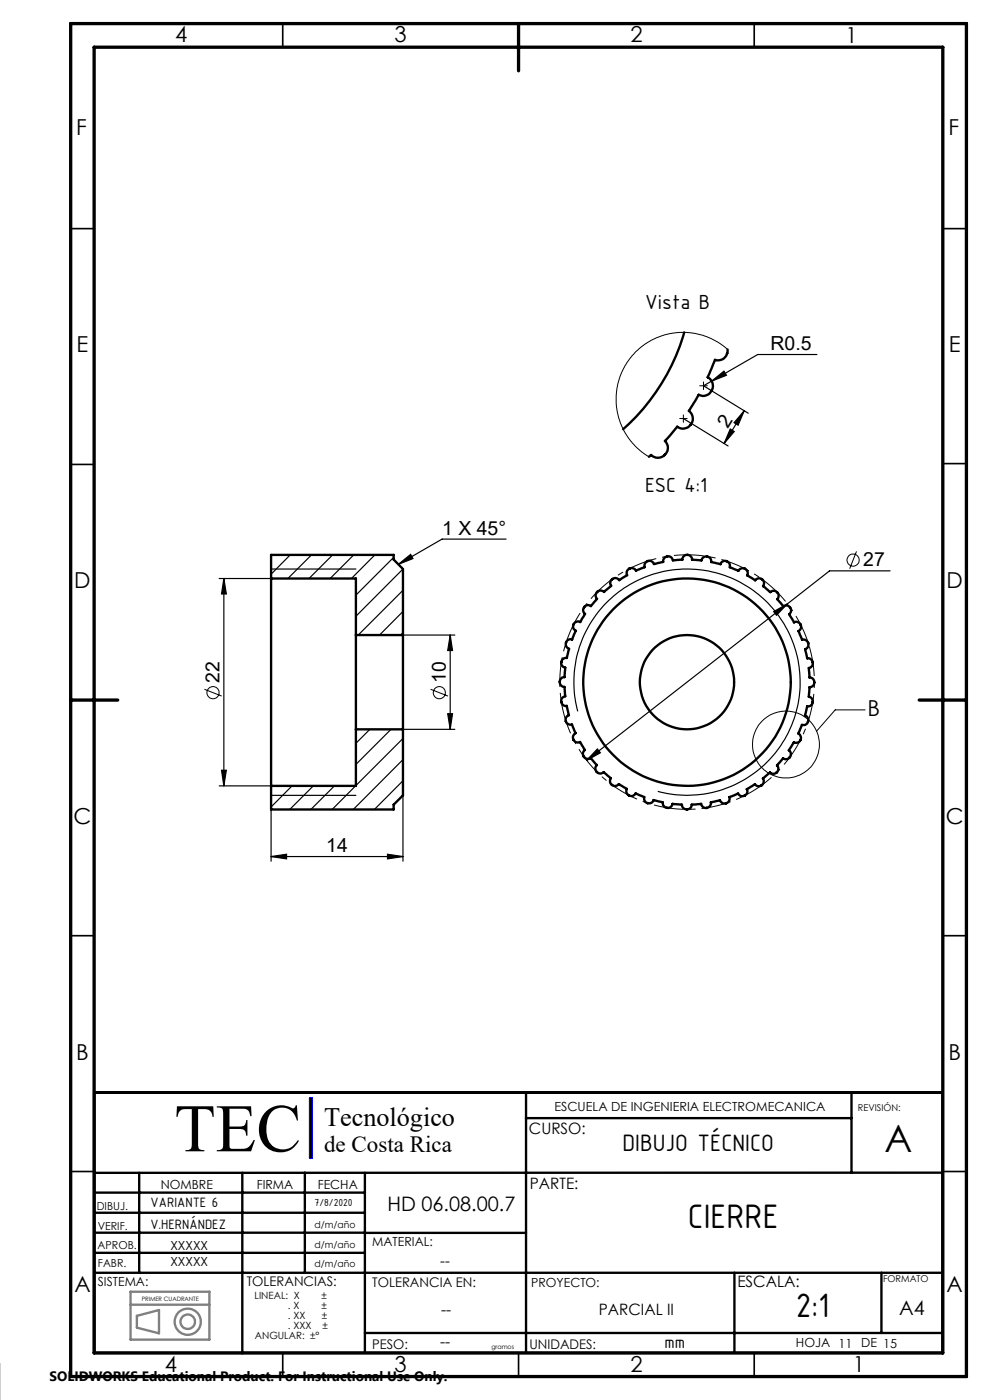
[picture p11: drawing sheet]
<svg xmlns="http://www.w3.org/2000/svg" width="210mm" height="297mm" viewBox="0 0 210 297" stroke-linecap="round" stroke-linejoin="round" font-family="sans-serif">
<g fill="none" stroke="#808080" stroke-width=".5">
<path d="M27.7 276.8h16.7M27.7 274h16.7v10.2h-16.7zM29 279.1l4.7-1.2v5l-4.7-1.2z"/>
<circle cx="39.8" cy="280.4" r="1.53"/>
<circle cx="39.8" cy="280.4" r="2.78"/>
</g>
<g fill="none" stroke="#000" stroke-width=".35">
<path d="M60 5v5M160 5v5M15 48.5h5M200 48.5h5M15 98.5h5M200 98.4h5M15 198.5h5M200 198.5h5M15 248.5h5M200 248.5h5M60 287v5M110 287v5"/>
<path d="M160 287v5"/>
</g>
<g fill="none" stroke="#000" stroke-width=".5">
<path d="M145.1 70.5a43.7 43.7 0 0 1-12.9 20.5M154.3 74.2l-.1 .7a1.95 1.95 0 0 1-2.5 1.4l-1.6 3.7a2.08 2.08 0 0 1 .9 2.8 2.08 2.08 0 0 1-2.8 .9l-2.1 3.5a2.08 2.08 0 0 1 .4 2.9 2.08 2.08 0 0 1-2.8 .4l-2.7 3.1a2.08 2.08 0 0 1 0 2.9 2.08 2.08 0 0 1-2.9 0l-.4 .4M57.5 122.7v44M57.5 122.7h18v12M57.5 122.7v-5h26v1l2 2v14M75.5 134.7v20M75.5 134.7h10M85.5 134.7v20M126.7 125.6a1.02 1.02 0 0 1 1.4 0l1.5-1.3a1.04 1.04 0 0 1 .3-1.4 1.04 1.04 0 0 1 1.4 .2l1.7-1.1a1.05 1.05 0 0 1 .5-1.3 1.05 1.05 0 0 1 1.4 .4l1.8-.8a1.04 1.04 0 0 1 .7-1.3 1.04 1.04 0 0 1 1.3 .7l2-.5a1.04 1.04 0 0 1 .9-1.2 1.04 1.04 0 0 1 1.1 .9l2-.2a1.02 1.02 0 0 1 1.1-1 1.02 1.02 0 0 1 1 1l2 .2a1.04 1.04 0 0 1 1.2-.8 1.04 1.04 0 0 1 .8 1.1l2 .5a1.04 1.04 0 0 1 1.3-.6 1.04 1.04 0 0 1 .7 1.2l1.8 .8a1.03 1.03 0 0 1 1.4-.4 1.03 1.03 0 0 1 .5 1.4l1.7 1a1.03 1.03 0 0 1 1.4-.2 1.03 1.03 0 0 1 .3 1.5l1.5 1.2a1.04 1.04 0 0 1 1.5 .1 1.04 1.04 0 0 1 0 1.4l1.3 1.5a1.05 1.05 0 0 1 1.4 .3 1.05 1.05 0 0 1-.2 1.4l1 1.7a1.03 1.03 0 0 1 1.4 .5 1.03 1.03 0 0 1-.4 1.4l.7 1.8a1.04 1.04 0 0 1 1.3 .7 1.04 1.04 0 0 1-.6 1.3l.4 2a1.04 1.04 0 0 1 1.2 .8 1.04 1.04 0 0 1-.8 1.2l.1 2a1.04 1.04 0 0 1 1 1.1 1.04 1.04 0 0 1-1 1l-.1 2a1.06 1.06 0 0 1 .8 1.2 1.06 1.06 0 0 1-1.2 .9l-.5 1.9a1.04 1.04 0 0 1 .7 1.3 1.04 1.04 0 0 1-1.3 .7l-.8 1.8a1.05 1.05 0 0 1 .5 1.4 1.05 1.05 0 0 1-1.4 .5l-1.1 1.7a1.04 1.04 0 0 1 .3 1.4 1.04 1.04 0 0 1-1.5 .3l-1.3 1.5a1.05 1.05 0 0 1 0 1.4 1.05 1.05 0 0 1-1.5 .1l-1.5 1.2a1.05 1.05 0 0 1-.2 1.5 1.05 1.05 0 0 1-1.5-.2l-1.7 1a1.03 1.03 0 0 1-.5 1.4 1.03 1.03 0 0 1-1.3-.5l-1.9 .8a1.04 1.04 0 0 1-.7 1.3 1.04 1.04 0 0 1-1.3-.6l-1.9 .4a1.04 1.04 0 0 1-.9 1.2 1.04 1.04 0 0 1-1.2-.9l-2 .2a1.04 1.04 0 0 1-1 1 1.04 1.04 0 0 1-1.1-1l-1.9-.2a1.05 1.05 0 0 1-1.2 .9 1.05 1.05 0 0 1-.9-1.2l-2-.5a1.04 1.04 0 0 1-1.3 .7 1.04 1.04 0 0 1-.6-1.3l-1.9-.8a1.05 1.05 0 0 1-1.4 .5 1.05 1.05 0 0 1-.4-1.4l-1.7-1.1a1.05 1.05 0 0 1-1.5 .2 1.05 1.05 0 0 1-.2-1.4l-1.5-1.3a1.04 1.04 0 0 1-1.5 0 1.04 1.04 0 0 1 0-1.5l-1.3-1.5a1.05 1.05 0 0 1-1.5-.2 1.05 1.05 0 0 1 .3-1.5l-1.1-1.7a1.05 1.05 0 0 1-1.3-.5 1.05 1.05 0 0 1 .4-1.4l-.8-1.8a1.04 1.04 0 0 1-1.3-.7 1.04 1.04 0 0 1 .7-1.3l-.5-1.9a1.04 1.04 0 0 1-1.1-.9 1.04 1.04 0 0 1 .8-1.2l-.2-2a1.04 1.04 0 0 1-1-1 1.04 1.04 0 0 1 1.1-1.1l.1-2a1.04 1.04 0 0 1-.8-1.1 1.04 1.04 0 0 1 1.1-.9l.5-1.9a1.04 1.04 0 0 1-.6-1.4 1.04 1.04 0 0 1 1.3-.6l.7-1.9a1.03 1.03 0 0 1-.4-1.4 1.03 1.03 0 0 1 1.4-.4l1-1.8a1.03 1.03 0 0 1-.2-1.4 1.03 1.03 0 0 1 1.4-.2l1.3-1.5a1.07 1.07 0 0 1 .1-1.5zM75.5 154.7h10M75.5 154.7v12h-18M85.5 154.7v14l-2 2v1h-26v-5"/>
<path d="M20 231.8h180v55.2h-180zM111.5 237.2h69.1M111.6 231.8v55.2M180.6 231.8v17M20 257.3h57.4M20 253h57.4M29.5 248.8v21.2M51.4 248.8v38.3M64.7 248.8v21.2M77.4 248.8v38.2M200 248.8h-180M20 261.5h57.4"/>
<path d="M20 265.8h57.4M20 270h180M77.4 261.5h34.2M155.8 270v17M187 270v12.8M77.4 282.8h122.6"/>
<circle cx="145.7" cy="144.7" r="10"/>
<circle cx="145.7" cy="144.7" r="22"/>
</g>
<path d="M15 5h190v287h-190zM20 10h180v277h-180zM110 5v10M15 148.5h10M195 148.5h10" fill="none" stroke="#000" stroke-width=".7"/>
<path d="M65.8 233v12.6" fill="none" stroke="#00f" stroke-width=".21"/>
<path d="M65.8 233h.3v12.6h-.3z" fill="none" stroke="#00f" stroke-width=".5"/>
<path d="M66 233v12.6" fill="none" stroke="#000" stroke-width=".39"/>
<g fill="none" stroke="#000" stroke-width=".21">
<path d="M154.3 74.2l-1.9-1.5-1.7-.9-1.5-.6-2.7-.6h-2.9l-2.8 .5-2.8 1.1-2.4 1.8-2.1 2.2-1.5 2.6-1 2.8-.3 2.3v1.8l.2 1.6 .8 2.6 1.5 2.8 2.1 2.4 2.4 1.8M144.2 88.8h1.6M145 88v1.6M148.4 81.8h1.6M149.2 81v1.7M181.7 117l-1.5 3.6M43.4 146.2l3.6 1.5M91.3 146.2l3.7 1.5M183.5 150.6h-6.3l-4 4.5"/>
<circle cx="181" cy="118.8" r="1.29"/>
<circle cx="45.2" cy="146.9" r="1.29"/>
<circle cx="93.2" cy="146.9" r="1.28"/>
<circle cx="166.7" cy="157.9" r="7.1"/>
</g>
<path d="M171.6 136.8a27 27 0 0 0-45.3-10.9 27 27 0 0 0 12.4 44.9 27 27 0 0 0 33.3-32.6l-.4-1.4" fill="none" stroke="#000" stroke-width=".21" stroke-dasharray="6.3 1.3 1.3 1.3" stroke-dashoffset="-.4" stroke-linecap="butt"/>
<g fill="none" stroke="#000" stroke-width=".25">
<path d="M173.3 75.2h-12.6l-9.7 5.7M145 88.8l9.4 5.8M151 80.9l2.6-2.2 .5 .9zM151 80.9l-1.8 .9 9.5 5.9M154.9 91l.9 .5-2.2 2.6zM157.9 87.1l-1.3 3.1-.9-.5zM157.9 87.1l-4.3 7M61.6 117.7l-4.1 4.1M66.1 117.7l-5 5M70.6 117.7l-5.1 5M75 117.7l-5 5M79.5 117.7l-5 5"/>
<path d="M83.5 118.2l-8 8.1M84.5 119.7l2.6-2.1 .5 .9zM107.4 114.4h-13.6l-9.3 5.3M46.5 122.7h11M47.5 122.7v44M47.5 122.7l.5 3.3h-1zM57.5 120.7h18M85.5 120.7l-10 10M85.5 125.2l-9.5 9.5M85.5 129.7l-5 5M85.5 134.2l-.5 .5M95.5 134.7v20"/>
<path d="M95.5 134.7l.5 3.3h-1zM96.5 134.7h-11v48M164.1 129.7l2.9-1.6-2.3 2.4zM167 128.1l-42.6 33.2M188.8 121.1h-12.8l-9 7M78.5 154.7l-3 3M82.9 154.7l-7.4 7.5M85.5 154.7h11M85.5 156.7l-10 9.9M95 151.4h1l-.5 3.3zM122.6 150.9a24 24 0 0 1 21-30.1 24 24 0 0 1 26 26 24 24 0 0 1-30.1 21.1M126.7 158.9l.7 .8-3 1.6z"/>
<path d="M46.5 166.7h11v16M47 163.4h1l-.5 3.3zM57.5 168.7h18M61.9 166.7l-4.4 4.5M66.5 166.7l-5 5M70.9 166.7l-5 5M75.4 166.7l-5 5M85.5 161.1l-10.6 10.6M85.5 165.6l-6.1 6.1M57.5 181.7l3.3-.5v1zM57.5 181.7h28M82.2 181.2l3.3 .5-3.3 .5z"/>
</g>
<g fill="#000">
<path d="M151 80.9l2.6-2.2 .5 .9z"/>
<path d="M157.9 87.1l-1.3 3.1-.9-.5zM154.9 91l.9 .5-2.2 2.6z"/>
<path d="M84.5 119.7l2.6-2.1 .5 .9zM57.5 181.7l3.3-.5v1zM82.2 181.2l3.3 .5-3.3 .5z"/>
<path d="M95.5 134.7l.5 3.3h-1zM95 151.4h1l-.5 3.3zM47.5 122.7l.5 3.3h-1zM47 163.4h1l-.5 3.3z"/>
<path d="M126.7 158.9l-2.3 2.4 3-1.6zM164.1 129.7l.6 .8 2.3-2.4z"/>
</g>
<text font-size="14.4" x="37" y="244.2">TEC</text>
<text font-size="8" x="187.6" y="244.3">A</text>
<g font-size="7.8">
<text x="145.9" y="260.5">CIERRE</text>
<text x="168.8" y="279.5">2:1</text>
</g>
<text font-size="5.6" x="68.8" y="238.9">Tecnológico</text>
<text font-size="5.4" x="132.1" y="244.1">DIBUJO TÉCNICO</text>
<text font-size="4.9" x="68.8" y="244.5">de Costa Rica</text>
<g font-size="4.7">
<text x="37.1" y="9">4</text>
<text x="83.7" y="9">3</text>
<text x="133.7" y="9">2</text>
<text x="179.3" y="9.2">1</text>
<text x="16.2" y="28.7">F</text>
<text x="201.2" y="28.7">F</text>
<text x="136.9" y="65.7">Vista B</text>
<text x="16.2" y="74.8">E</text>
<text x="201.3" y="74.8">E</text>
<text x="136.8" y="104.4">ESC 4:1</text>
<text x="15.8" y="124.8">D</text>
<text x="200.8" y="124.8">D</text>
<text x="184" y="151.9">B</text>
<text x="15.6" y="174.8">C</text>
<text x="200.6" y="174.8">C</text>
<text x="16.2" y="224.8">B</text>
<text x="201.2" y="224.8">B</text>
<text x="15.8" y="274">A</text>
<text x="200.8" y="274">A</text>
<text x="35" y="291">4</text>
<text x="83.7" y="291">3</text>
<text x="133.7" y="291">2</text>
<text x="180.9" y="291">1</text>
</g>
<g font-size="4.2">
<text x="82.2" y="257">HD 06.08.00.7</text>
<text x="190.8" y="278.9">A4</text>
</g>
<g font-size="4.1">
<text x="163.5" y="74.3">R0.5</text>
<text x="154.4" y="91" transform="rotate(-58 154.4 91)">2</text>
<text x="93.8" y="113.4">1 X 45°</text>
<text x="183.1" y="120.2">27</text>
<text x="46.6" y="144.8" transform="rotate(-90 46.6 144.8)">22</text>
<text x="94.6" y="144.8" transform="rotate(-90 94.6 144.8)">10</text>
<text x="69.2" y="180.8">14</text>
</g>
<text font-size="3.9" x="141" y="285.9">mm</text>
<g font-size="3.3">
<text x="112.2" y="240.6">CURSO:</text>
<text x="112.4" y="252.2">PARTE:</text>
<text x="156.4" y="272.9">ESCALA:</text>
<text x="93.5" y="278.9">--</text>
<text x="127" y="278.9">PARCIAL II</text>
<text x="93.4" y="285.8">--</text>
</g>
<text font-size="3.2" x="93.4" y="268.5">--</text>
<g font-size="3.1">
<text x="32" y="256">VARIANTE 6</text>
<text x="31.9" y="260.7">V.HERNÁNDEZ</text>
</g>
<text font-size="2.9" x="10.5" y="292.9">SOLIDWORKS Educational Product. For Instructional Use Only.</text>
<g font-size="2.8">
<text x="52.3" y="272.9">TOLERANCIAS:</text>
<text x="79" y="273">TOLERANCIA EN:</text>
<text x="79" y="286.1">PESO:</text>
<text x="112.3" y="286.1">UNIDADES:</text>
</g>
<g font-size="2.7">
<text x="117.6" y="235.7">ESCUELA DE INGENIERIA ELECTROMECANICA</text>
<text x="34.1" y="252.2">NOMBRE</text>
<text x="54.5" y="252.2">FIRMA</text>
<text x="67.4" y="252.2">FECHA</text>
<text x="36.1" y="265.1">XXXXX</text>
<text x="36.1" y="268.5">XXXXX</text>
<text x="79" y="264.4">MATERIAL:</text>
<text x="20.8" y="272.8">SISTEMA:</text>
<text x="112.7" y="273">PROYECTO:</text>
<text x="168.8" y="285.8">HOJA 11 DE 15</text>
</g>
<g font-size="2.3">
<text x="20.5" y="256.7">DIBUJ.</text>
<text x="66.7" y="255.9">7/8/2020</text>
<text x="20.7" y="261">VERIF.</text>
<text x="20.7" y="265">APROB.</text>
<text x="20.8" y="268.8">FABR.</text>
</g>
<g font-size="2.1">
<text x="54" y="275.6">LINEAL: X</text>
<text x="68.2" y="275.6">±</text>
<text x="61.1" y="281.9">. XXX</text>
<text x="61.1" y="279.8">. XX</text>
<text x="61.1" y="277.7">. X</text>
<text x="68.2" y="277.7">±</text>
<text x="68.3" y="279.8">±</text>
<text x="68.4" y="281.9">±</text>
<text x="54.1" y="284">ANGULAR: ±°</text>
</g>
<g font-size="2">
<text x="182" y="235.7">REVISIÓN:</text>
<text x="66.7" y="260.4">d/m/año</text>
<text x="66.7" y="268.8">d/m/año</text>
<text x="66.7" y="264.7">d/m/año</text>
<text x="187.3" y="272">FORMATO</text>
</g>
<g font-size="1.3">
<text x="30.1" y="276">PRIMER CUADRANTE</text>
<text x="104.2" y="286.1">gramos</text>
</g>
</svg>
